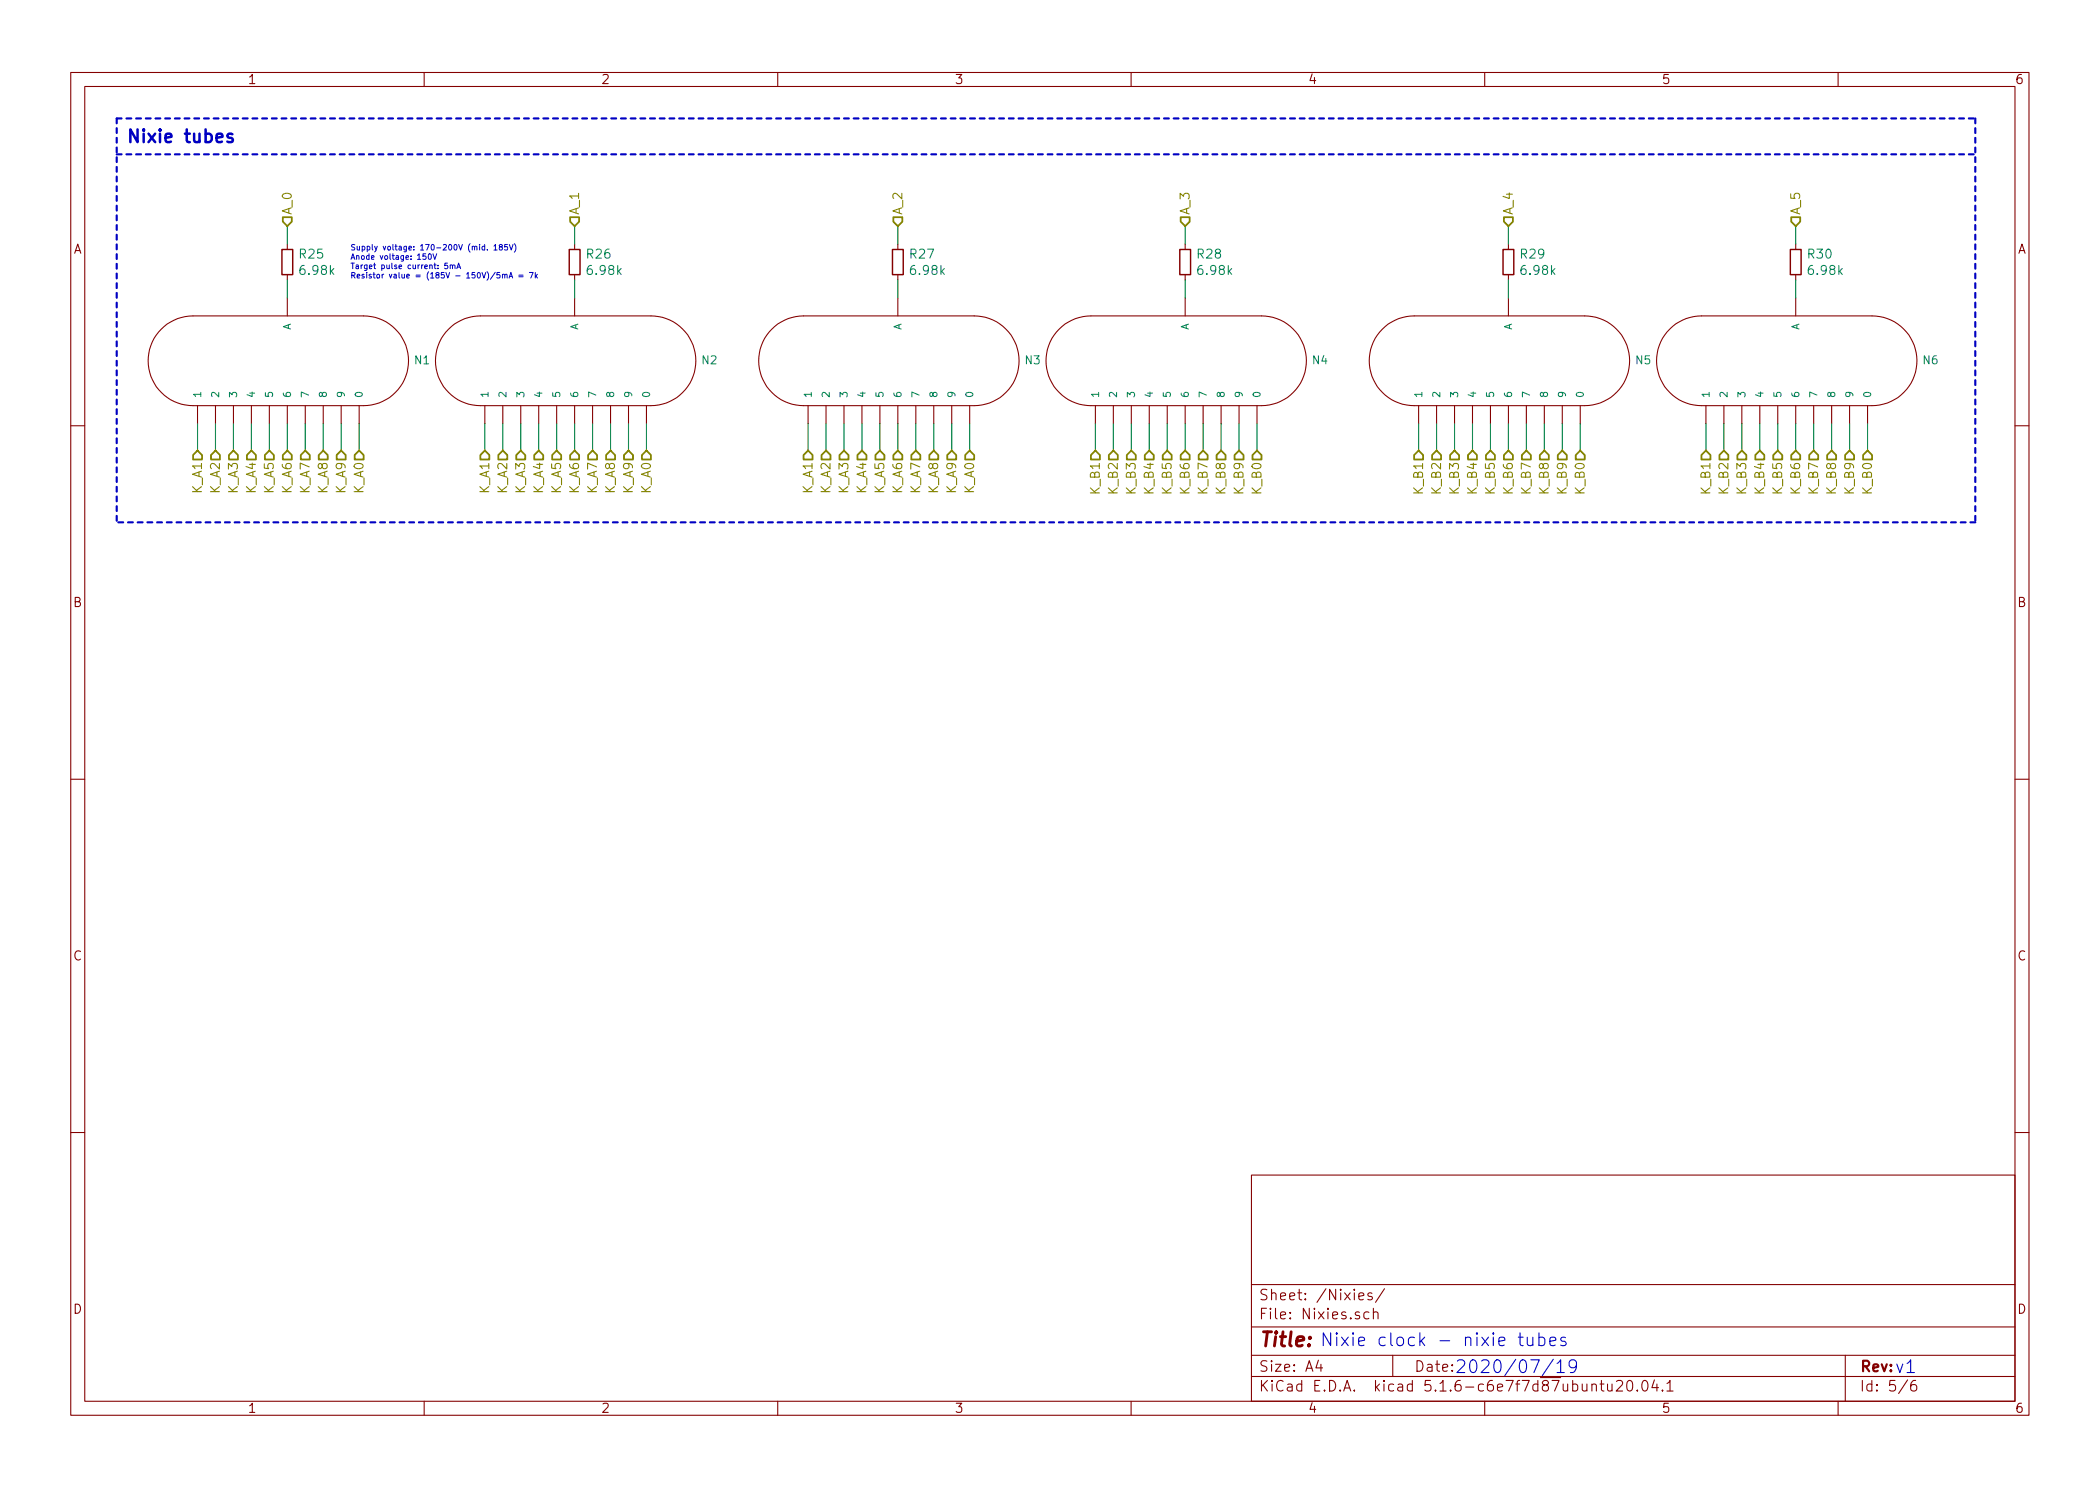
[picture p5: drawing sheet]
EESchema Schematic File Version 4
EELAYER 30 0
EELAYER END
$Descr A4 11693 8268
encoding utf-8
Sheet 5 6
Title ""
Date ""
Rev ""
Comp ""
Comment1 ""
Comment2 ""
Comment3 ""
Comment4 ""
$EndDescr
$Comp
L nixies-us:IN-8 N1
U 1 1
P 1600 1950
F 0 "N1" V 1550 1247 45  0000 R CNN
F 1 "IN-8" H 1600 1950 45  0001 L BNN
F 2 "nixies-us_IN-8" H 1630 2100 20  0001 C CNN
F 3 "" H 1600 1950 50  0001 C CNN
	1    1600 1950
	0    -1   -1   0   
$EndComp
$Comp
L nixies-us:IN-8 N2
U 1 1
P 3200 1950
F 0 "N2" V 3150 1247 45  0000 R CNN
F 1 "IN-8" H 3200 1950 45  0001 L BNN
F 2 "nixies-us_IN-8" H 3230 2100 20  0001 C CNN
F 3 "" H 3200 1950 50  0001 C CNN
	1    3200 1950
	0    -1   -1   0   
$EndComp
$Comp
L nixies-us:IN-8 N3
U 1 1
P 5000 1950
F 0 "N3" V 4950 1247 45  0000 R CNN
F 1 "IN-8" H 5000 1950 45  0001 L BNN
F 2 "nixies-us_IN-8" H 5030 2100 20  0001 C CNN
F 3 "" H 5000 1950 50  0001 C CNN
	1    5000 1950
	0    -1   -1   0   
$EndComp
$Comp
L nixies-us:IN-8 N4
U 1 1
P 6600 1950
F 0 "N4" V 6550 1247 45  0000 R CNN
F 1 "IN-8" H 6600 1950 45  0001 L BNN
F 2 "nixies-us_IN-8" H 6630 2100 20  0001 C CNN
F 3 "" H 6600 1950 50  0001 C CNN
	1    6600 1950
	0    -1   -1   0   
$EndComp
$Comp
L nixies-us:IN-8 N5
U 1 1
P 8400 1950
F 0 "N5" V 8350 1247 45  0000 R CNN
F 1 "IN-8" H 8400 1950 45  0001 L BNN
F 2 "nixies-us_IN-8" H 8430 2100 20  0001 C CNN
F 3 "" H 8400 1950 50  0001 C CNN
	1    8400 1950
	0    -1   -1   0   
$EndComp
$Comp
L nixies-us:IN-8 N6
U 1 1
P 10000 1950
F 0 "N6" V 9950 1247 45  0000 R CNN
F 1 "IN-8" H 10000 1950 45  0001 L BNN
F 2 "nixies-us_IN-8" H 10030 2100 20  0001 C CNN
F 3 "" H 10000 1950 50  0001 C CNN
	1    10000 1950
	0    -1   -1   0   
$EndComp
$Comp
L Device:R_Small R25
U 1 1
P 1600 1450
F 0 "R25" H 1659 1496 50  0000 L CNN
F 1 "6.98k" H 1659 1405 50  0000 L CNN
F 2 "" H 1600 1450 50  0001 C CNN
F 3 "~" H 1600 1450 50  0001 C CNN
	1    1600 1450
	1    0    0    -1  
$EndComp
Text HLabel 1600 1250 1    50   Input ~ 0
A_0
Wire Wire Line
	1600 1650 1600 1550
Wire Wire Line
	1600 1350 1600 1250
$Comp
L Device:R_Small R26
U 1 1
P 3200 1450
F 0 "R26" H 3259 1496 50  0000 L CNN
F 1 "6.98k" H 3259 1405 50  0000 L CNN
F 2 "" H 3200 1450 50  0001 C CNN
F 3 "~" H 3200 1450 50  0001 C CNN
	1    3200 1450
	1    0    0    -1  
$EndComp
Text HLabel 3200 1250 1    50   Input ~ 0
A_1
Wire Wire Line
	3200 1650 3200 1550
Wire Wire Line
	3200 1350 3200 1250
$Comp
L Device:R_Small R27
U 1 1
P 5000 1450
F 0 "R27" H 5059 1496 50  0000 L CNN
F 1 "6.98k" H 5059 1405 50  0000 L CNN
F 2 "" H 5000 1450 50  0001 C CNN
F 3 "~" H 5000 1450 50  0001 C CNN
	1    5000 1450
	1    0    0    -1  
$EndComp
Text HLabel 5000 1250 1    50   Input ~ 0
A_2
Wire Wire Line
	5000 1650 5000 1550
Wire Wire Line
	5000 1350 5000 1250
$Comp
L Device:R_Small R28
U 1 1
P 6600 1450
F 0 "R28" H 6659 1496 50  0000 L CNN
F 1 "6.98k" H 6659 1405 50  0000 L CNN
F 2 "" H 6600 1450 50  0001 C CNN
F 3 "~" H 6600 1450 50  0001 C CNN
	1    6600 1450
	1    0    0    -1  
$EndComp
Text HLabel 6600 1250 1    50   Input ~ 0
A_3
Wire Wire Line
	6600 1650 6600 1550
Wire Wire Line
	6600 1350 6600 1250
$Comp
L Device:R_Small R29
U 1 1
P 8400 1450
F 0 "R29" H 8459 1496 50  0000 L CNN
F 1 "6.98k" H 8459 1405 50  0000 L CNN
F 2 "" H 8400 1450 50  0001 C CNN
F 3 "~" H 8400 1450 50  0001 C CNN
	1    8400 1450
	1    0    0    -1  
$EndComp
Text HLabel 8400 1250 1    50   Input ~ 0
A_4
Wire Wire Line
	8400 1650 8400 1550
Wire Wire Line
	8400 1350 8400 1250
$Comp
L Device:R_Small R30
U 1 1
P 10000 1450
F 0 "R30" H 10059 1496 50  0000 L CNN
F 1 "6.98k" H 10059 1405 50  0000 L CNN
F 2 "" H 10000 1450 50  0001 C CNN
F 3 "~" H 10000 1450 50  0001 C CNN
	1    10000 1450
	1    0    0    -1  
$EndComp
Text HLabel 10000 1250 1    50   Input ~ 0
A_5
Wire Wire Line
	10000 1650 10000 1550
Wire Wire Line
	10000 1350 10000 1250
Text HLabel 8800 2500 3    50   Input ~ 0
K_B0
Text HLabel 7900 2500 3    50   Input ~ 0
K_B1
Text HLabel 8000 2500 3    50   Input ~ 0
K_B2
Text HLabel 8100 2500 3    50   Input ~ 0
K_B3
Text HLabel 8200 2500 3    50   Input ~ 0
K_B4
Text HLabel 8300 2500 3    50   Input ~ 0
K_B5
Text HLabel 8400 2500 3    50   Input ~ 0
K_B6
Text HLabel 8500 2500 3    50   Input ~ 0
K_B7
Text HLabel 8600 2500 3    50   Input ~ 0
K_B8
Text HLabel 8700 2500 3    50   Input ~ 0
K_B9
Text HLabel 2000 2500 3    50   Input ~ 0
K_A0
Text HLabel 1100 2500 3    50   Input ~ 0
K_A1
Text HLabel 1200 2500 3    50   Input ~ 0
K_A2
Text HLabel 1300 2500 3    50   Input ~ 0
K_A3
Text HLabel 1400 2500 3    50   Input ~ 0
K_A4
Text HLabel 1500 2500 3    50   Input ~ 0
K_A5
Text HLabel 1600 2500 3    50   Input ~ 0
K_A6
Text HLabel 1700 2500 3    50   Input ~ 0
K_A7
Text HLabel 1800 2500 3    50   Input ~ 0
K_A8
Text HLabel 1900 2500 3    50   Input ~ 0
K_A9
Wire Wire Line
	1100 2350 1100 2500
Wire Wire Line
	1200 2350 1200 2500
Wire Wire Line
	1300 2500 1300 2350
Wire Wire Line
	1400 2500 1400 2350
Wire Wire Line
	1500 2350 1500 2500
Wire Wire Line
	1600 2500 1600 2350
Wire Wire Line
	1700 2350 1700 2500
Wire Wire Line
	1800 2350 1800 2500
Wire Wire Line
	1900 2500 1900 2350
Wire Wire Line
	2000 2350 2000 2500
Wire Wire Line
	7900 2350 7900 2500
Wire Wire Line
	8000 2500 8000 2350
Wire Wire Line
	8100 2350 8100 2500
Wire Wire Line
	8200 2500 8200 2350
Wire Wire Line
	8300 2350 8300 2500
Wire Wire Line
	8400 2500 8400 2350
Wire Wire Line
	8500 2350 8500 2500
Wire Wire Line
	8600 2500 8600 2350
Wire Wire Line
	8700 2350 8700 2500
Wire Wire Line
	8800 2500 8800 2350
Text HLabel 3600 2500 3    50   Input ~ 0
K_A0
Text HLabel 2700 2500 3    50   Input ~ 0
K_A1
Text HLabel 2800 2500 3    50   Input ~ 0
K_A2
Text HLabel 2900 2500 3    50   Input ~ 0
K_A3
Text HLabel 3000 2500 3    50   Input ~ 0
K_A4
Text HLabel 3100 2500 3    50   Input ~ 0
K_A5
Text HLabel 3200 2500 3    50   Input ~ 0
K_A6
Text HLabel 3300 2500 3    50   Input ~ 0
K_A7
Text HLabel 3400 2500 3    50   Input ~ 0
K_A8
Text HLabel 3500 2500 3    50   Input ~ 0
K_A9
Wire Wire Line
	2700 2350 2700 2500
Wire Wire Line
	2800 2350 2800 2500
Wire Wire Line
	2900 2500 2900 2350
Wire Wire Line
	3000 2500 3000 2350
Wire Wire Line
	3100 2350 3100 2500
Wire Wire Line
	3200 2500 3200 2350
Wire Wire Line
	3300 2350 3300 2500
Wire Wire Line
	3400 2350 3400 2500
Wire Wire Line
	3500 2500 3500 2350
Wire Wire Line
	3600 2350 3600 2500
Text HLabel 5400 2500 3    50   Input ~ 0
K_A0
Text HLabel 4500 2500 3    50   Input ~ 0
K_A1
Text HLabel 4600 2500 3    50   Input ~ 0
K_A2
Text HLabel 4700 2500 3    50   Input ~ 0
K_A3
Text HLabel 4800 2500 3    50   Input ~ 0
K_A4
Text HLabel 4900 2500 3    50   Input ~ 0
K_A5
Text HLabel 5000 2500 3    50   Input ~ 0
K_A6
Text HLabel 5100 2500 3    50   Input ~ 0
K_A7
Text HLabel 5200 2500 3    50   Input ~ 0
K_A8
Text HLabel 5300 2500 3    50   Input ~ 0
K_A9
Wire Wire Line
	4500 2350 4500 2500
Wire Wire Line
	4600 2350 4600 2500
Wire Wire Line
	4700 2500 4700 2350
Wire Wire Line
	4800 2500 4800 2350
Wire Wire Line
	4900 2350 4900 2500
Wire Wire Line
	5000 2500 5000 2350
Wire Wire Line
	5100 2350 5100 2500
Wire Wire Line
	5200 2350 5200 2500
Wire Wire Line
	5300 2500 5300 2350
Wire Wire Line
	5400 2350 5400 2500
Text HLabel 7000 2500 3    50   Input ~ 0
K_B0
Text HLabel 6100 2500 3    50   Input ~ 0
K_B1
Text HLabel 6200 2500 3    50   Input ~ 0
K_B2
Text HLabel 6300 2500 3    50   Input ~ 0
K_B3
Text HLabel 6400 2500 3    50   Input ~ 0
K_B4
Text HLabel 6500 2500 3    50   Input ~ 0
K_B5
Text HLabel 6600 2500 3    50   Input ~ 0
K_B6
Text HLabel 6700 2500 3    50   Input ~ 0
K_B7
Text HLabel 6800 2500 3    50   Input ~ 0
K_B8
Text HLabel 6900 2500 3    50   Input ~ 0
K_B9
Wire Wire Line
	6100 2350 6100 2500
Wire Wire Line
	6200 2500 6200 2350
Wire Wire Line
	6300 2350 6300 2500
Wire Wire Line
	6400 2500 6400 2350
Wire Wire Line
	6500 2350 6500 2500
Wire Wire Line
	6600 2500 6600 2350
Wire Wire Line
	6700 2350 6700 2500
Wire Wire Line
	6800 2500 6800 2350
Wire Wire Line
	6900 2350 6900 2500
Wire Wire Line
	7000 2500 7000 2350
Text HLabel 10400 2500 3    50   Input ~ 0
K_B0
Text HLabel 9500 2500 3    50   Input ~ 0
K_B1
Text HLabel 9600 2500 3    50   Input ~ 0
K_B2
Text HLabel 9700 2500 3    50   Input ~ 0
K_B3
Text HLabel 9800 2500 3    50   Input ~ 0
K_B4
Text HLabel 9900 2500 3    50   Input ~ 0
K_B5
Text HLabel 10000 2500 3    50   Input ~ 0
K_B6
Text HLabel 10100 2500 3    50   Input ~ 0
K_B7
Text HLabel 10200 2500 3    50   Input ~ 0
K_B8
Text HLabel 10300 2500 3    50   Input ~ 0
K_B9
Wire Wire Line
	9500 2350 9500 2500
Wire Wire Line
	9600 2500 9600 2350
Wire Wire Line
	9700 2350 9700 2500
Wire Wire Line
	9800 2500 9800 2350
Wire Wire Line
	9900 2350 9900 2500
Wire Wire Line
	10000 2500 10000 2350
Wire Wire Line
	10100 2350 10100 2500
Wire Wire Line
	10200 2500 10200 2350
Wire Wire Line
	10300 2350 10300 2500
Wire Wire Line
	10400 2500 10400 2350
Wire Notes Line width 12
	11000 2900 650  2900
Wire Notes Line width 12
	650  850  11000 850 
Text Notes 700  800  0    71   ~ 14
Nixie tubes
Wire Notes Line width 12
	650  650  11000 650 
Wire Notes Line width 12
	11000 650  11000 2900
Wire Notes Line width 12
	650  650  650  2900
Text Notes 7350 7500 0    71   ~ 0
Nixie clock - nixie tubes
Text Notes 8100 7650 0    71   ~ 0
2020/07/19
Text Notes 10550 7650 0    71   ~ 0
v1
Text Notes 1950 1550 0    31   ~ 0
Supply voltage: 170-200V (mid. 185V)\nAnode voltage: 150V\nTarget pulse current: 5mA\nResistor value = (185V - 150V)/5mA = 7k
$EndSCHEMATC
